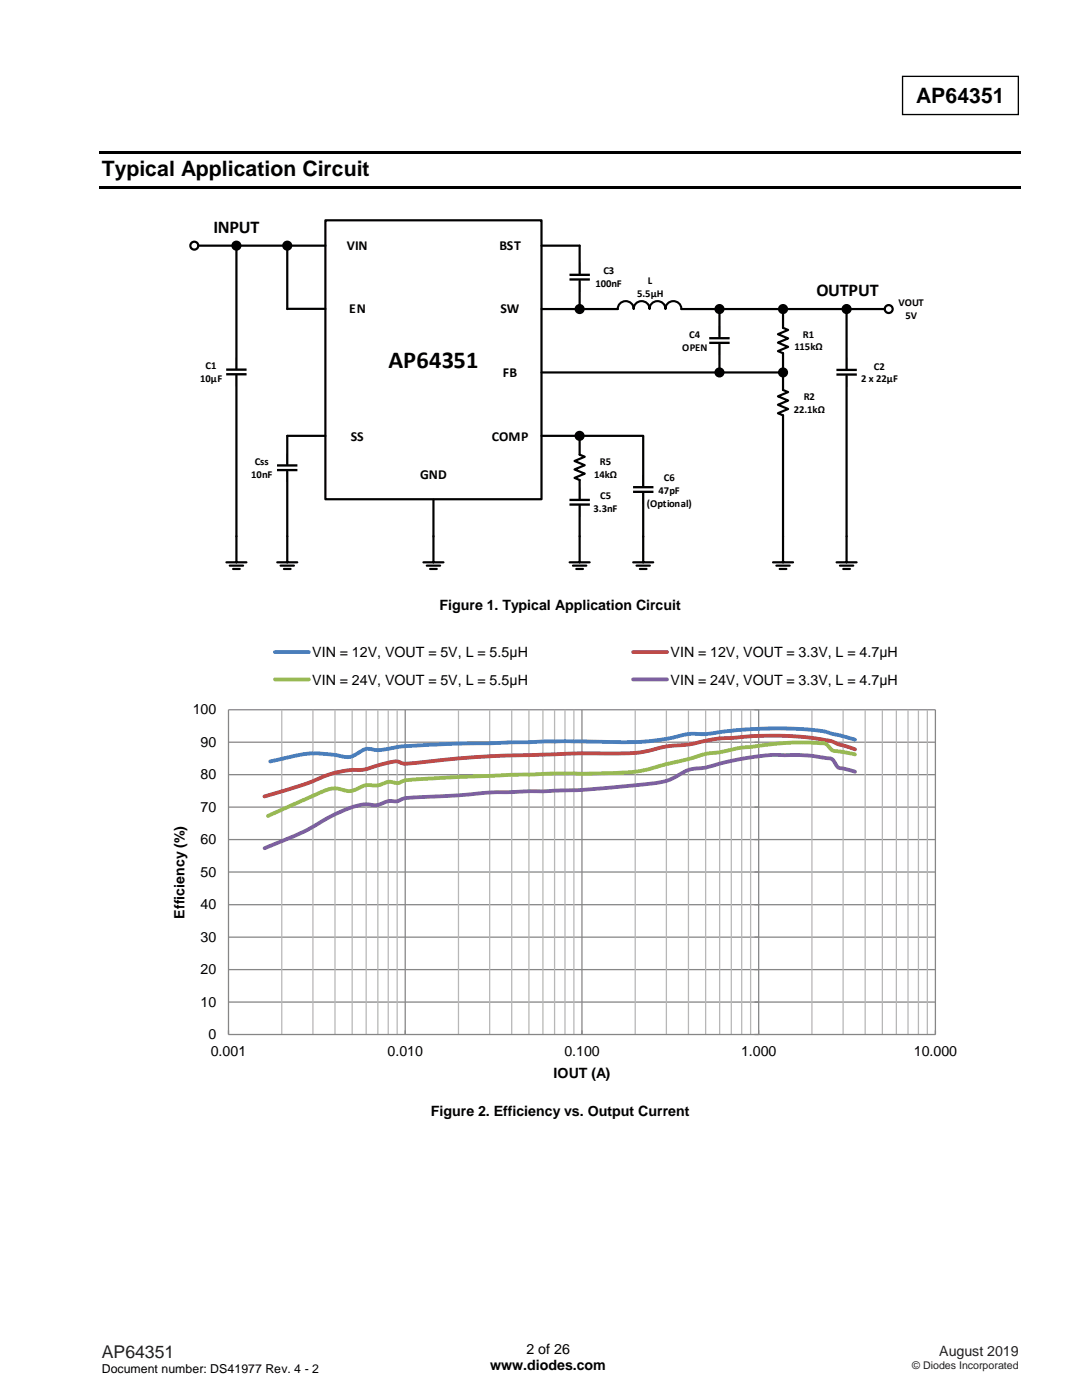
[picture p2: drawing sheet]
<svg xmlns="http://www.w3.org/2000/svg" width="216mm" height="279mm" viewBox="0 0 216 279" stroke-linecap="round" stroke-linejoin="round" font-family="sans-serif">
<path d="M180.1 15.2h23.1v7.7h-23.1z" fill="none" stroke="#000" stroke-width=".26"/>
<g fill="#000">
<path d="M19.8 30.3h183.9v.5h-183.9z" fill-rule="evenodd"/>
<path d="M19.8 37.1h183.9v.5h-183.9z" fill-rule="evenodd"/>
</g>
<path d="M64.9 44h43.2v55.6h-43.2z" fill-rule="evenodd" fill="#fff"/>
<g fill="none" stroke="#000" stroke-width=".44">
<path d="M39.6 49h25.3M47.2 49.5v24.2M57.3 49.1v12.5h7.6M64.9 44h43.2v55.6h-43.2zM108.1 49h7.6v5.7M115.7 56.1v5.6M47.2 74.9v37.3M108.1 61.7h15.2M108.1 74.3h48.1M136 61.7h40.5M143.6 61.5v5.7M143.6 68.7v5.4"/>
<path d="M156.2 61.5v3.9l1.1 .5-2.1 .8 2.1 .8-2.1 .9 2.1 .8-2.1 .9 1 .4v7.3l1.1 .5-2.1 .8 2.1 .8-2.1 .9 2.1 .8-2.1 .9 1 .4v29.3M168.9 61.6v12.1M168.9 75v37.2M57.3 94.1v18.1M64.9 87h-7.6v5.7M86.5 99.7v12.5M108.1 87h20.2M115.7 86.9v3.8l1 .5-2.1 .8 2.1 .8-2.1 .9 2.1 .8-2.1 .9 1.1 .4v3.8M128.3 87.1v10M128.3 98.3v13.9M45.2 112.2h4M45.8 112.9h2.7"/>
<path d="M46.5 113.6h1.3M55.3 112.2h4M56 112.9h2.7M56.7 113.6h1.3M84.5 112.2h4M85.2 112.9h2.6M85.8 113.6h1.4M113.7 112.2h4M114.3 112.9h2.7M115 113.6h1.3M115.7 100.8v11.4M126.3 112.2h4"/>
<path d="M127 112.9h2.7M127.7 113.6h1.3M154.2 112.2h4M154.9 112.9h2.7M155.6 113.6h1.3M166.9 112.2h4M167.6 112.9h2.7M168.3 113.6h1.3"/>
<circle cx="38.8" cy="49" r=".79"/>
<circle cx="47.2" cy="49" r=".79"/>
<circle cx="57.3" cy="49" r=".79"/>
<circle cx="115.7" cy="61.7" r=".79"/>
<circle cx="143.6" cy="61.7" r=".79"/>
<circle cx="143.6" cy="74.3" r=".79"/>
<circle cx="156.2" cy="61.7" r=".79"/>
<circle cx="156.2" cy="74.3" r=".79"/>
<circle cx="168.9" cy="61.7" r=".79"/>
<circle cx="177.3" cy="61.7" r=".79"/>
<circle cx="115.7" cy="87" r=".79"/>
</g>
<g fill="#000">
<path d="M113.6 54.6v.5h4.1v-.5zM113.6 55.5v.5h4.1v-.5z" fill-rule="evenodd"/>
<path d="M45.1 74.5v.4h4.1v-.4zM45.1 73.5v.5h4.1v-.5z" fill-rule="evenodd"/>
<path d="M141.5 68.2v.5h4.1v-.5zM141.5 67.3v.4h4.1v-.4z" fill-rule="evenodd"/>
<path d="M166.9 73.6v.5h4.1v-.5zM166.9 74.5v.5h4.1v-.5z" fill-rule="evenodd"/>
<path d="M55.3 93.6v.4h4v-.4zM55.3 92.7v.4h4v-.4z" fill-rule="evenodd"/>
<path d="M126.3 97v.5h4.1v-.5zM126.3 97.9v.5h4.1v-.5z" fill-rule="evenodd"/>
<path d="M113.6 99.5v.5h4.1v-.5zM113.6 100.5v.4h4.1v-.4z" fill-rule="evenodd"/>
<circle cx="47.2" cy="49" r=".79"/>
<circle cx="57.3" cy="49" r=".79"/>
<circle cx="115.7" cy="61.7" r=".79"/>
<circle cx="143.6" cy="61.7" r=".79"/>
<circle cx="143.6" cy="74.3" r=".79"/>
<circle cx="156.2" cy="61.7" r=".79"/>
<circle cx="156.2" cy="74.3" r=".79"/>
<circle cx="168.9" cy="61.7" r=".79"/>
<circle cx="115.7" cy="87" r=".79"/>
</g>
<g fill="none" stroke="#000" stroke-width=".23">
<path d="M115.7 52.4v2.3M115.7 55.9v2.3M47.2 71.3v2.3M47.2 74.9v2.2M143.6 65.1v2.2M143.6 68.6v2.3M168.9 71.4v2.3M168.9 74.9v2.3M57.3 90.5v2.2M57.3 94v2.3M115.7 97.3v2.3M128.3 94.8v2.3"/>
<path d="M128.3 98.3v2.3M115.7 100.9v2.2"/>
</g>
<path d="M123.3 61.7a1.59 1.59 0 0 1 1.6-1.6 1.59 1.59 0 0 1 1.5 1.6 1.59 1.59 0 0 1 1.6-1.6 1.59 1.59 0 0 1 1.6 1.6 1.59 1.59 0 0 1 1.6-1.6 1.59 1.59 0 0 1 1.6 1.6 1.59 1.59 0 0 1 1.6-1.6 1.59 1.59 0 0 1 1.6 1.6" fill="none" stroke="#000" stroke-width=".42"/>
<g fill="#fff">
<path d="M29.8 125.7h165.1v94.3h-165.1z" fill-rule="evenodd"/>
<path d="M45.6 141.6h141v64.9h-141z" fill-rule="evenodd"/>
</g>
<g fill="none" stroke="#868686" stroke-width=".25">
<path d="M45.6 154.6h141M45.6 148.1h141M45.6 141.6h141v64.9h-141zM80.9 141.6v64.9M116.1 141.6v64.9M151.4 141.6v64.9M45.6 174h141M45.6 167.6h141M45.6 161.1h141M45.6 200h141M45.6 193.5h141M45.6 187h141"/>
<path d="M45.6 180.6h141"/>
</g>
<g fill="none" stroke="#b7b7b7" stroke-width=".25">
<path d="M56.2 141.6v64.9M62.4 141.6v64.9M66.8 141.6v64.9M70.3 141.6v64.9M73.1 141.6v64.9M75.4 141.6v64.9M77.5 141.6v64.9M79.2 141.6v64.9M91.5 141.6v64.9M97.7 141.6v64.9M102.1 141.6v64.9M105.5 141.6v64.9"/>
<path d="M108.3 141.6v64.9M110.7 141.6v64.9M112.7 141.6v64.9M114.5 141.6v64.9M126.7 141.6v64.9M133 141.6v64.9M137.4 141.6v64.9M140.8 141.6v64.9M143.6 141.6v64.9M145.9 141.6v64.9M148 141.6v64.9M149.8 141.6v64.9"/>
<path d="M162 141.6v64.9M168.2 141.6v64.9M172.6 141.6v64.9M176.1 141.6v64.9M178.9 141.6v64.9M181.2 141.6v64.9M183.3 141.6v64.9M185 141.6v64.9"/>
</g>
<path d="M54.9 130.1h6.7M170.6 147.6l-4-1a36.1 36.1 0 0 0-10.5-1.2l-5.2 .1-5 .3a42.8 42.8 0 0 1-8.5 .7 52.1 52.1 0 0 1-17.4 1.6l-11.1-.1-11 .3a191.3 191.3 0 0 0-19.1 .9l-.8 .2a8.5 8.5 0 0 1-4.5 0 8.9 8.9 0 0 0-3.1 1.5 6 6 0 0 1-3.5-.2 21.5 21.5 0 0 0-10.5 .7l-2.5 .6" fill="none" stroke="#4a7ebb" stroke-width=".76"/>
<path d="M126.3 130.1h6.8M170.6 149.6l-2.9-.9a21.4 21.4 0 0 0-6.9-1.6l-6.6-.3-3.7 .1-3.3 .3a37.1 37.1 0 0 0-9.8 1.4l-1.2 .1a21.8 21.8 0 0 0-6.7 1.1 52.2 52.2 0 0 1-11.7 .6l-19.2 .5a258 258 0 0 0-17.7 1.5h-.4a3.2 3.2 0 0 0-3.1-.2l-1.8 .5a11.2 11.2 0 0 1-5.4 1 21.9 21.9 0 0 0-8.1 2.3l-3 1.1-6.3 1.8" fill="none" stroke="#be4b48" stroke-width=".76"/>
<path d="M54.9 135.6h6.7M170.6 150.6l-2.9-.6a2.55 2.55 0 0 1-2.4-1.1 1.72 1.72 0 0 0-1.8-.6l-2.7-.1h-3.4l-6.9 .8a29.1 29.1 0 0 0-6.9 1.1l-.5 .1a16.3 16.3 0 0 0-5.7 1.3l-5.1 1.2a29.7 29.7 0 0 1-11.1 1.6l-11 .1-23.1 .9a38.9 38.9 0 0 0-6.9 .6l-.3 .2a2.31 2.31 0 0 1-1.9-.1l-.8 .1a5.2 5.2 0 0 1-3.8 .6l-1 .2-.9 .4a3.4 3.4 0 0 1-3.3 .3 6.6 6.6 0 0 0-5.2 1l-9.5 4.2" fill="none" stroke="#98b954" stroke-width=".76"/>
<path d="M126.3 135.6h6.8M170.6 154l-2.1-.6a1.72 1.72 0 0 1-2-1.3 1.53 1.53 0 0 0-1.7-.8l-.3-.1a49.9 49.9 0 0 0-19.9 1l-1.5 .3a15.6 15.6 0 0 1-5.1 1l-1.2 .4a14.1 14.1 0 0 1-8.1 2.6l-2.8 .3a262.1 262.1 0 0 1-22 1.2 118.2 118.2 0 0 0-13.6 .8l-3.3 .2a34.8 34.8 0 0 0-6.9 .5l-.8 .4a5.4 5.4 0 0 0-3.6 .7l-.5 .1a8.9 8.9 0 0 0-4.4 .2 40.5 40.5 0 0 0-9.5 4.7l-8.5 3.7" fill="none" stroke="#7d60a0" stroke-width=".76"/>
<text font-size="4.9" x="77.5" y="73.4">AP64351</text>
<g font-size="4.2">
<text x="182.8" y="20.5">AP64351</text>
<text x="20.3" y="35.1">Typical Application Circuit</text>
</g>
<g font-size="3.6">
<text x="42.6" y="46.6">INPUT</text>
<text x="162.9" y="59">OUTPUT</text>
</g>
<text font-size="3.5" fill="#231f20" x="20.3" y="270.9">AP64351</text>
<g font-size="2.8">
<text x="87.7" y="121.8">Figure 1. Typical Application Circuit</text>
<text x="62.3" y="131.2">VIN = 12V, VOUT = 5V, L = 5.5μH</text>
<text x="133.8" y="131.2">VIN = 12V, VOUT = 3.3V, L = 4.7μH</text>
<text x="62.3" y="136.6">VIN = 24V, VOUT = 5V, L = 5.5μH</text>
<text x="133.8" y="136.6">VIN = 24V, VOUT = 3.3V, L = 4.7μH</text>
<text x="38.5" y="142.5">100</text>
<text x="40" y="149">90</text>
<text x="40" y="155.5">80</text>
<text x="40" y="162">70</text>
<text x="40" y="168.5">60</text>
<text x="40" y="175">50</text>
<text x="36.8" y="183.3" transform="rotate(-90 36.8 183.3)">Efficiency (%)</text>
<text x="40" y="181.4">40</text>
<text x="40" y="187.9">30</text>
<text x="40" y="194.4">20</text>
<text x="40" y="200.9">10</text>
<text x="41.6" y="207.4">0</text>
<text x="42.1" y="210.7">0.001</text>
<text x="77.3" y="210.7">0.010</text>
<text x="110.5" y="215.1">IOUT (A)</text>
<text x="112.6" y="210.7">0.100</text>
<text x="147.9" y="210.7">1.000</text>
<text x="182.4" y="210.7">10.000</text>
<text x="86" y="222.6">Figure 2. Efficiency vs. Output Current</text>
<text x="97.8" y="273.5">www.diodes.com</text>
<text x="105" y="270.2">2 of 26</text>
</g>
<text font-size="2.8" fill="#231f20" x="187.4" y="270.6">August 2019</text>
<g font-size="2.7">
<text x="69.2" y="49.9">VIN</text>
<text x="99.6" y="49.9">BST</text>
<text x="69.7" y="62.5">EN</text>
<text x="99.9" y="62.5">SW</text>
<text x="100.4" y="75.2">FB</text>
<text x="70" y="87.9">SS</text>
<text x="98.1" y="87.9">COMP</text>
<text x="83.8" y="95.5">GND</text>
</g>
<text font-size="2.5" x="20.3" y="274">Document number: DS41977 Rev. 4 - 2</text>
<g font-size="2.1">
<text x="118.8" y="57.2">100nF</text>
<text x="120.4" y="54.7">C3</text>
<text x="127.1" y="59.3">5.5μH</text>
<text x="129.3" y="56.8">L</text>
<text x="179.3" y="61.1">VOUT</text>
<text x="180.7" y="63.7">5V</text>
<text x="136.1" y="70">OPEN</text>
<text x="137.5" y="67.5">C4</text>
<text x="158.5" y="69.9">115kΩ</text>
<text x="160.2" y="67.4">R1</text>
<text x="40" y="76.2">10µF</text>
<text x="41" y="73.6">C1</text>
<text x="171.8" y="76.3">2 x 22µF</text>
<text x="174.4" y="73.8">C2</text>
<text x="158.4" y="82.4">22.1kΩ</text>
<text x="160.4" y="79.8">R2</text>
<text x="50.1" y="95.3">10nF</text>
<text x="50.9" y="92.8">Css</text>
<text x="118.5" y="95.3">14kΩ</text>
<text x="119.7" y="92.8">R5</text>
<text x="119.8" y="99.6">C5</text>
<text x="129.1" y="101.1">(Optional)</text>
<text x="131.4" y="98.6">47pF</text>
<text x="132.5" y="96">C6</text>
<text x="118.4" y="102.1">3.3nF</text>
</g>
<text font-size="2.1" fill="#231f20" x="182" y="273.2">© Diodes Incorporated</text>
</svg>
